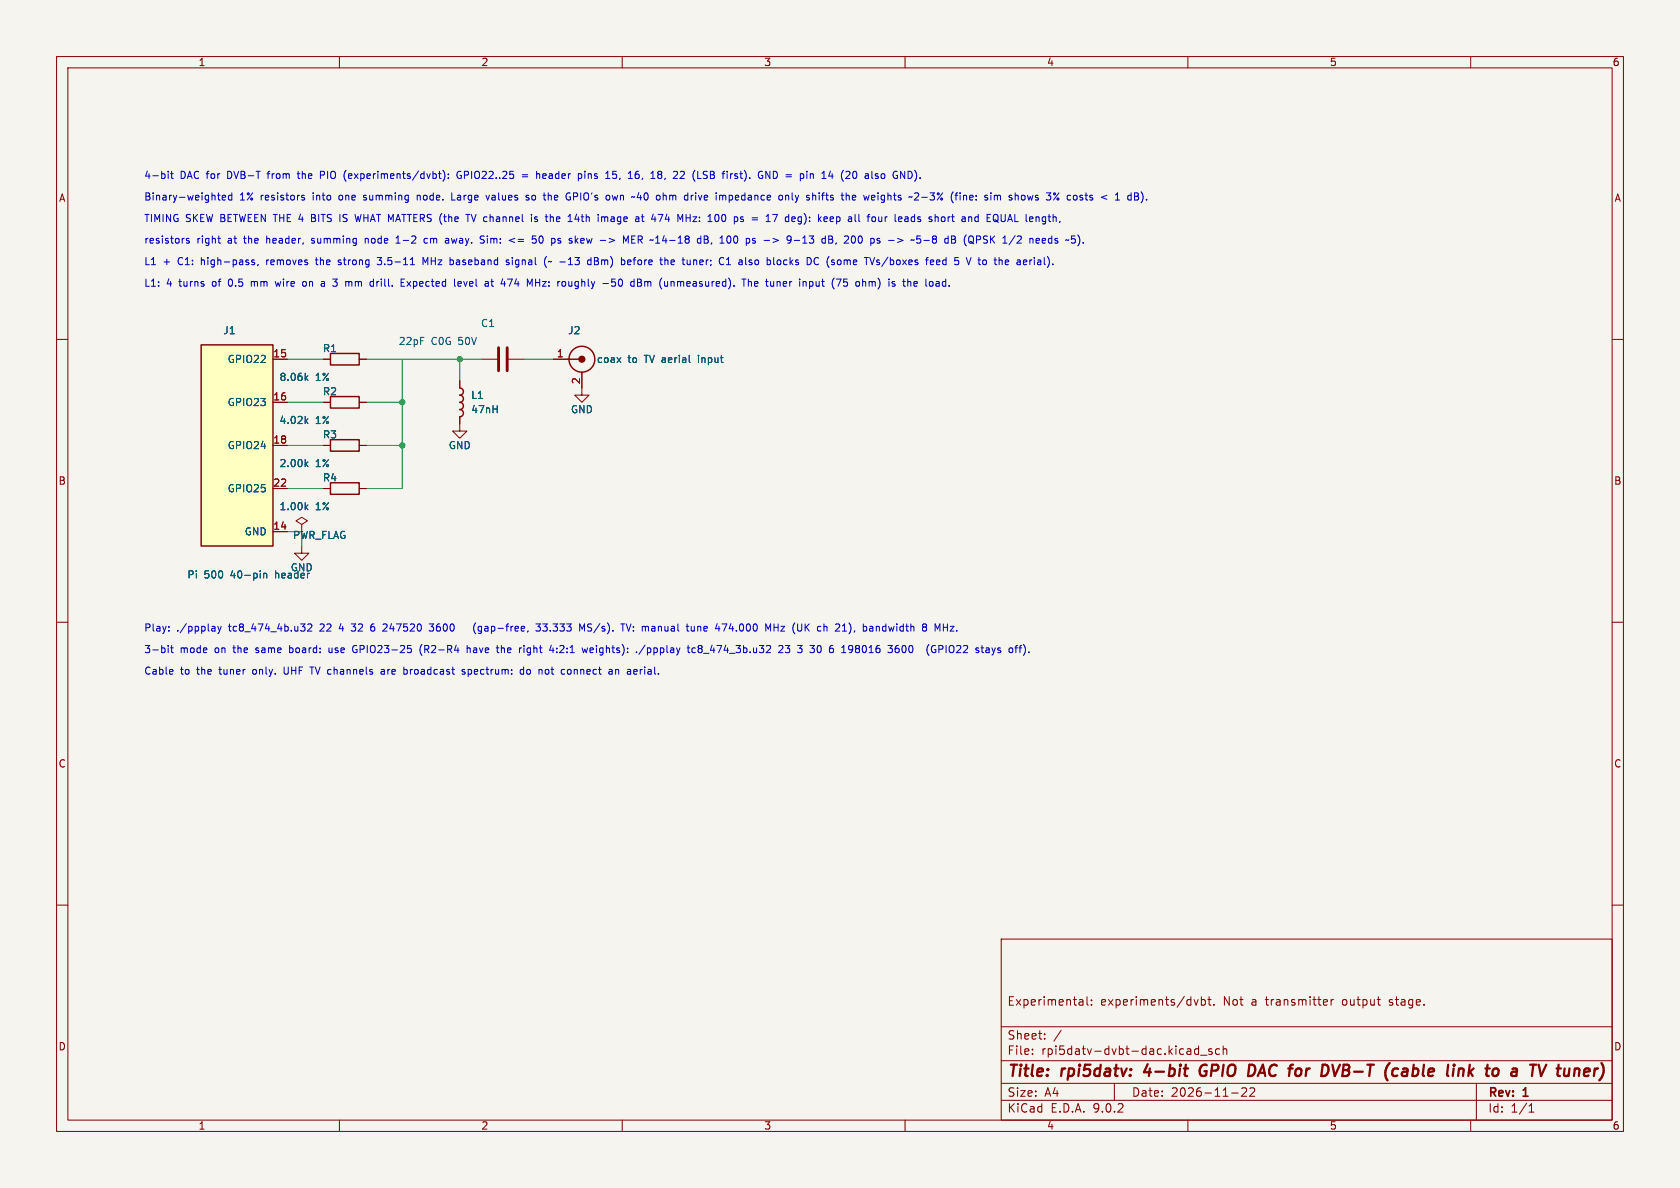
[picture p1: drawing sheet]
(kicad_sch (version 20231120) (generator "eeschema") (generator_version "8.0")
 (paper "A4")
 (title_block (title "rpi5datv: 4-bit GPIO DAC for DVB-T (cable link to a TV tuner)") (date "2026-11-22") (rev "1")
  (comment 1 "Experimental: experiments/dvbt. Not a transmitter output stage."))
 (lib_symbols
(symbol "Device:R" (pin_numbers hide) (pin_names (offset 0)) (exclude_from_sim no) (in_bom yes) (on_board yes)
 (property "Reference" "R" (at 2.032 0 90) (effects (font (size 1.27 1.27))))
 (property "Value" "R" (at 0 0 90) (effects (font (size 1.27 1.27))))
 (property "Footprint" "" (at 0 0 0) (effects (font (size 1.27 1.27)) hide))
 (property "Datasheet" "~" (at 0 0 0) (effects (font (size 1.27 1.27)) hide))
 (symbol "R_0_1" (rectangle (start -1.016 -2.54) (end 1.016 2.54) (stroke (width 0.254) (type default)) (fill (type none))))
 (symbol "R_1_1" (pin passive line (at 0 3.81 270) (length 1.27) (name "~" (effects (font (size 1.27 1.27)))) (number "1" (effects (font (size 1.27 1.27))))) (pin passive line (at 0 -3.81 90) (length 1.27) (name "~" (effects (font (size 1.27 1.27)))) (number "2" (effects (font (size 1.27 1.27)))))))
(symbol "Device:C" (pin_numbers hide) (pin_names (offset 0.254)) (exclude_from_sim no) (in_bom yes) (on_board yes)
 (property "Reference" "C" (at 0.635 2.54 0) (effects (font (size 1.27 1.27))))
 (property "Value" "C" (at 0.635 -2.54 0) (effects (font (size 1.27 1.27))))
 (property "Footprint" "" (at 0 0 0) (effects (font (size 1.27 1.27)) hide))
 (property "Datasheet" "~" (at 0 0 0) (effects (font (size 1.27 1.27)) hide))
 (symbol "C_0_1" (polyline (pts (xy -2.032 -0.762) (xy 2.032 -0.762)) (stroke (width 0.508) (type default)) (fill (type none))) (polyline (pts (xy -2.032 0.762) (xy 2.032 0.762)) (stroke (width 0.508) (type default)) (fill (type none))))
 (symbol "C_1_1" (pin passive line (at 0 3.81 270) (length 3.048) (name "~" (effects (font (size 1.27 1.27)))) (number "1" (effects (font (size 1.27 1.27))))) (pin passive line (at 0 -3.81 90) (length 3.048) (name "~" (effects (font (size 1.27 1.27)))) (number "2" (effects (font (size 1.27 1.27)))))))
(symbol "Device:L" (pin_numbers hide) (pin_names (offset 1.016) hide) (exclude_from_sim no) (in_bom yes) (on_board yes)
 (property "Reference" "L" (at -1.27 0 90) (effects (font (size 1.27 1.27))))
 (property "Value" "L" (at 1.905 0 90) (effects (font (size 1.27 1.27))))
 (property "Footprint" "" (at 0 0 0) (effects (font (size 1.27 1.27)) hide))
 (property "Datasheet" "~" (at 0 0 0) (effects (font (size 1.27 1.27)) hide))
 (symbol "L_0_1" (arc (start 0 -2.54) (mid 0.6323 -1.905) (end 0 -1.27) (stroke (width 0.254) (type default)) (fill (type none))) (arc (start 0 -1.27) (mid 0.6323 -0.635) (end 0 0.0) (stroke (width 0.254) (type default)) (fill (type none))) (arc (start 0 0) (mid 0.6323 0.635) (end 0 1.27) (stroke (width 0.254) (type default)) (fill (type none))) (arc (start 0 1.27) (mid 0.6323 1.905) (end 0 2.54) (stroke (width 0.254) (type default)) (fill (type none))))
 (symbol "L_1_1" (pin passive line (at 0 3.81 270) (length 1.27) (name "1" (effects (font (size 1.27 1.27)))) (number "1" (effects (font (size 1.27 1.27))))) (pin passive line (at 0 -3.81 90) (length 1.27) (name "2" (effects (font (size 1.27 1.27)))) (number "2" (effects (font (size 1.27 1.27)))))))
(symbol "Connector:Conn_Coaxial" (pin_names (offset 1.016) hide) (exclude_from_sim no) (in_bom yes) (on_board yes)
 (property "Reference" "J" (at 0.254 3.048 0) (effects (font (size 1.27 1.27))))
 (property "Value" "Conn_Coaxial" (at 2.921 0 90) (effects (font (size 1.27 1.27))))
 (property "Footprint" "" (at 0 0 0) (effects (font (size 1.27 1.27)) hide))
 (property "Datasheet" "~" (at 0 0 0) (effects (font (size 1.27 1.27)) hide))
 (symbol "Conn_Coaxial_0_1" (circle (center 0 0) (radius 0.508) (stroke (width 0.254) (type default)) (fill (type outline))) (circle (center 0 0) (radius 2.286) (stroke (width 0.254) (type default)) (fill (type none))) (polyline (pts (xy -2.54 0) (xy -0.508 0)) (stroke (width 0.254) (type default)) (fill (type none))) (polyline (pts (xy 0 -2.54) (xy 0 -2.286)) (stroke (width 0.254) (type default)) (fill (type none))))
 (symbol "Conn_Coaxial_1_1" (pin passive line (at -5.08 0 0) (length 2.54) (name "In" (effects (font (size 1.27 1.27)))) (number "1" (effects (font (size 1.27 1.27))))) (pin passive line (at 0 -5.08 90) (length 2.54) (name "Ext" (effects (font (size 1.27 1.27)))) (number "2" (effects (font (size 1.27 1.27)))))))
(symbol "rpi5datv:Pi500_DAC" (pin_names (offset 1.016)) (exclude_from_sim no) (in_bom yes) (on_board yes)
 (property "Reference" "J" (at -3.81 3.81 0) (effects (font (size 1.27 1.27))))
 (property "Value" "Pi500_DAC" (at -10.16 -35.56 0) (effects (font (size 1.27 1.27))))
 (property "Footprint" "" (at 0 0 0) (effects (font (size 1.27 1.27)) hide))
 (property "Datasheet" "~" (at 0 0 0) (effects (font (size 1.27 1.27)) hide))
 (symbol "Pi500_DAC_0_1" (rectangle (start -10.16 2.54) (end 2.54 -33.02) (stroke (width 0.254) (type default)) (fill (type background))))
 (symbol "Pi500_DAC_1_1" (pin passive line (at 5.08 0 180) (length 2.54) (name "GPIO22" (effects (font (size 1.27 1.27)))) (number "15" (effects (font (size 1.27 1.27))))) (pin passive line (at 5.08 -7.62 180) (length 2.54) (name "GPIO23" (effects (font (size 1.27 1.27)))) (number "16" (effects (font (size 1.27 1.27))))) (pin passive line (at 5.08 -15.24 180) (length 2.54) (name "GPIO24" (effects (font (size 1.27 1.27)))) (number "18" (effects (font (size 1.27 1.27))))) (pin passive line (at 5.08 -22.86 180) (length 2.54) (name "GPIO25" (effects (font (size 1.27 1.27)))) (number "22" (effects (font (size 1.27 1.27))))) (pin passive line (at 5.08 -30.48 180) (length 2.54) (name "GND" (effects (font (size 1.27 1.27)))) (number "14" (effects (font (size 1.27 1.27)))))))
(symbol "power:PWR_FLAG" (power) (pin_numbers hide) (pin_names (offset 0) hide) (exclude_from_sim no) (in_bom yes) (on_board yes)
 (property "Reference" "#FLG" (at 0 1.905 0) (effects (font (size 1.27 1.27)) hide))
 (property "Value" "PWR_FLAG" (at 0 3.81 0) (effects (font (size 1.27 1.27))))
 (property "Footprint" "" (at 0 0 0) (effects (font (size 1.27 1.27)) hide))
 (property "Datasheet" "~" (at 0 0 0) (effects (font (size 1.27 1.27)) hide))
 (symbol "PWR_FLAG_0_0" (pin power_out line (at 0 0 90) (length 0) (name "~" (effects (font (size 1.27 1.27)))) (number "1" (effects (font (size 1.27 1.27))))))
 (symbol "PWR_FLAG_0_1" (polyline (pts (xy 0 0) (xy 0 1.27) (xy -1.016 1.905) (xy 0 2.54) (xy 1.016 1.905) (xy 0 1.27)) (stroke (width 0) (type default)) (fill (type none)))))
(symbol "power:GND" (power) (pin_names (offset 0)) (exclude_from_sim no) (in_bom yes) (on_board yes)
 (property "Reference" "#PWR" (at 0 -6.35 0) (effects (font (size 1.27 1.27)) hide))
 (property "Value" "GND" (at 0 -3.81 0) (effects (font (size 1.27 1.27))))
 (property "Footprint" "" (at 0 0 0) (effects (font (size 1.27 1.27)) hide))
 (property "Datasheet" "" (at 0 0 0) (effects (font (size 1.27 1.27)) hide))
 (symbol "GND_0_1" (polyline (pts (xy 0 0) (xy 0 -1.27) (xy 1.27 -1.27) (xy 0 -2.54) (xy -1.27 -1.27) (xy 0 -1.27)) (stroke (width 0) (type default)) (fill (type none))))
 (symbol "GND_1_1" (pin power_in line (at 0 0 270) (length 0) hide (name "GND" (effects (font (size 1.27 1.27)))) (number "1" (effects (font (size 1.27 1.27))))))))
(symbol (lib_id "rpi5datv:Pi500_DAC") (at 45.72 63.5 0) (unit 1) (exclude_from_sim no) (in_bom yes) (on_board yes) (dnp no)
 (property "Reference" "J1" (at 39.37 58.42 0) (effects (font (size 1.27 1.27)) (justify left)))
 (property "Value" "Pi 500 40-pin header" (at 33.02 101.6 0) (effects (font (size 1.27 1.27)) (justify left)))
 (property "Footprint" "" (at 45.72 63.5 0) (effects (font (size 1.27 1.27)) hide))
 (property "Datasheet" "~" (at 45.72 63.5 0) (effects (font (size 1.27 1.27)) hide))
 (pin "15") (pin "16") (pin "18") (pin "22") (pin "14"))
(wire (pts (xy 50.8 63.5) (xy 57.15 63.5)) (stroke (width 0) (type default)))
(symbol (lib_id "Device:R") (at 60.96 63.5 90) (unit 1) (exclude_from_sim no) (in_bom yes) (on_board yes) (dnp no)
 (property "Reference" "R1" (at 59.69 61.595 90) (effects (font (size 1.27 1.27)) (justify left)))
 (property "Value" "8.06k 1%" (at 58.42 66.675 90) (effects (font (size 1.27 1.27)) (justify left)))
 (property "Footprint" "" (at 60.96 63.5 0) (effects (font (size 1.27 1.27)) hide))
 (property "Datasheet" "~" (at 60.96 63.5 0) (effects (font (size 1.27 1.27)) hide))
 (pin "1") (pin "2"))
(wire (pts (xy 64.77 63.5) (xy 71.12 63.5)) (stroke (width 0) (type default)))
(wire (pts (xy 50.8 71.12) (xy 57.15 71.12)) (stroke (width 0) (type default)))
(symbol (lib_id "Device:R") (at 60.96 71.12 90) (unit 1) (exclude_from_sim no) (in_bom yes) (on_board yes) (dnp no)
 (property "Reference" "R2" (at 59.69 69.215 90) (effects (font (size 1.27 1.27)) (justify left)))
 (property "Value" "4.02k 1%" (at 58.42 74.295 90) (effects (font (size 1.27 1.27)) (justify left)))
 (property "Footprint" "" (at 60.96 71.12 0) (effects (font (size 1.27 1.27)) hide))
 (property "Datasheet" "~" (at 60.96 71.12 0) (effects (font (size 1.27 1.27)) hide))
 (pin "1") (pin "2"))
(wire (pts (xy 64.77 71.12) (xy 71.12 71.12)) (stroke (width 0) (type default)))
(wire (pts (xy 50.8 78.74) (xy 57.15 78.74)) (stroke (width 0) (type default)))
(symbol (lib_id "Device:R") (at 60.96 78.74 90) (unit 1) (exclude_from_sim no) (in_bom yes) (on_board yes) (dnp no)
 (property "Reference" "R3" (at 59.69 76.835 90) (effects (font (size 1.27 1.27)) (justify left)))
 (property "Value" "2.00k 1%" (at 58.42 81.91499999999999 90) (effects (font (size 1.27 1.27)) (justify left)))
 (property "Footprint" "" (at 60.96 78.74 0) (effects (font (size 1.27 1.27)) hide))
 (property "Datasheet" "~" (at 60.96 78.74 0) (effects (font (size 1.27 1.27)) hide))
 (pin "1") (pin "2"))
(wire (pts (xy 64.77 78.74) (xy 71.12 78.74)) (stroke (width 0) (type default)))
(wire (pts (xy 50.8 86.36) (xy 57.15 86.36)) (stroke (width 0) (type default)))
(symbol (lib_id "Device:R") (at 60.96 86.36 90) (unit 1) (exclude_from_sim no) (in_bom yes) (on_board yes) (dnp no)
 (property "Reference" "R4" (at 59.69 84.455 90) (effects (font (size 1.27 1.27)) (justify left)))
 (property "Value" "1.00k 1%" (at 58.42 89.535 90) (effects (font (size 1.27 1.27)) (justify left)))
 (property "Footprint" "" (at 60.96 86.36 0) (effects (font (size 1.27 1.27)) hide))
 (property "Datasheet" "~" (at 60.96 86.36 0) (effects (font (size 1.27 1.27)) hide))
 (pin "1") (pin "2"))
(wire (pts (xy 64.77 86.36) (xy 71.12 86.36)) (stroke (width 0) (type default)))
(wire (pts (xy 71.12 63.5) (xy 71.12 71.12)) (stroke (width 0) (type default)))
(wire (pts (xy 71.12 71.12) (xy 71.12 78.74)) (stroke (width 0) (type default)))
(wire (pts (xy 71.12 78.74) (xy 71.12 86.36)) (stroke (width 0) (type default)))
(junction (at 71.12 71.12) (diameter 0) (color 0 0 0 0))
(junction (at 71.12 78.74) (diameter 0) (color 0 0 0 0))
(wire (pts (xy 50.8 93.98) (xy 53.34 93.98)) (stroke (width 0) (type default)))
(wire (pts (xy 53.34 93.98) (xy 53.34 96.52000000000001)) (stroke (width 0) (type default)))
(symbol (lib_id "power:GND") (at 53.34 96.52000000000001 0) (unit 1) (exclude_from_sim no) (in_bom no) (on_board yes) (dnp no)
 (property "Reference" "#PWR01" (at 55.88 95.25000000000001 0) (effects (font (size 1.27 1.27)) hide))
 (property "Value" "GND" (at 53.34 100.33000000000001 0) (effects (font (size 1.27 1.27))))
 (property "Footprint" "" (at 53.34 96.52000000000001 0) (effects (font (size 1.27 1.27)) hide))
 (property "Datasheet" "~" (at 53.34 96.52000000000001 0) (effects (font (size 1.27 1.27)) hide))
 (pin "1"))
(symbol (lib_id "power:PWR_FLAG") (at 53.34 93.98 0) (unit 1) (exclude_from_sim no) (in_bom no) (on_board yes) (dnp no)
 (property "Reference" "#FLG01" (at 0 0 0) (effects (font (size 1.27 1.27)) hide))
 (property "Value" "PWR_FLAG" (at 56.515 94.615 0) (effects (font (size 1.27 1.27))))
 (property "Footprint" "" (at 53.34 93.98 0) (effects (font (size 1.27 1.27)) hide))
 (property "Datasheet" "~" (at 53.34 93.98 0) (effects (font (size 1.27 1.27)) hide))
 (pin "1"))
(wire (pts (xy 71.12 63.5) (xy 81.28 63.5)) (stroke (width 0) (type default)))
(junction (at 81.28 63.5) (diameter 0) (color 0 0 0 0))
(symbol (lib_id "Device:L") (at 81.28 71.12 0) (unit 1) (exclude_from_sim no) (in_bom yes) (on_board yes) (dnp no)
 (property "Reference" "L1" (at 83.185 69.85 0) (effects (font (size 1.27 1.27)) (justify left)))
 (property "Value" "47nH" (at 83.185 72.39 0) (effects (font (size 1.27 1.27)) (justify left)))
 (property "Footprint" "" (at 81.28 71.12 0) (effects (font (size 1.27 1.27)) hide))
 (property "Datasheet" "~" (at 81.28 71.12 0) (effects (font (size 1.27 1.27)) hide))
 (pin "1") (pin "2"))
(wire (pts (xy 81.28 63.5) (xy 81.28 67.31)) (stroke (width 0) (type default)))
(symbol (lib_id "power:GND") (at 81.28 74.93 0) (unit 1) (exclude_from_sim no) (in_bom no) (on_board yes) (dnp no)
 (property "Reference" "#PWR02" (at 83.82000000000001 73.66000000000001 0) (effects (font (size 1.27 1.27)) hide))
 (property "Value" "GND" (at 81.28 78.74000000000001 0) (effects (font (size 1.27 1.27))))
 (property "Footprint" "" (at 81.28 74.93 0) (effects (font (size 1.27 1.27)) hide))
 (property "Datasheet" "~" (at 81.28 74.93 0) (effects (font (size 1.27 1.27)) hide))
 (pin "1"))
(wire (pts (xy 81.28 63.5) (xy 85.09 63.5)) (stroke (width 0) (type default)))
(symbol (lib_id "Device:C") (at 88.9 63.5 90) (unit 1) (exclude_from_sim no) (in_bom yes) (on_board yes) (dnp no)
 (property "Reference" "C1" (at 87.63 57.15 90) (effects (font (size 1.27 1.27)) (justify left)))
 (property "Value" "22pF C0G 50V" (at 84.455 60.325 90) (effects (font (size 1.27 1.27)) (justify left)))
 (property "Footprint" "" (at 88.9 63.5 0) (effects (font (size 1.27 1.27)) hide))
 (property "Datasheet" "~" (at 88.9 63.5 0) (effects (font (size 1.27 1.27)) hide))
 (pin "1") (pin "2"))
(wire (pts (xy 92.71 63.5) (xy 97.79 63.5)) (stroke (width 0) (type default)))
(symbol (lib_id "Connector:Conn_Coaxial") (at 102.87 63.5 0) (unit 1) (exclude_from_sim no) (in_bom yes) (on_board yes) (dnp no)
 (property "Reference" "J2" (at 100.33 58.42 0) (effects (font (size 1.27 1.27)) (justify left)))
 (property "Value" "coax to TV aerial input" (at 105.41 63.5 0) (effects (font (size 1.27 1.27)) (justify left)))
 (property "Footprint" "" (at 102.87 63.5 0) (effects (font (size 1.27 1.27)) hide))
 (property "Datasheet" "~" (at 102.87 63.5 0) (effects (font (size 1.27 1.27)) hide))
 (pin "1") (pin "2"))
(symbol (lib_id "power:GND") (at 102.87 68.58 0) (unit 1) (exclude_from_sim no) (in_bom no) (on_board yes) (dnp no)
 (property "Reference" "#PWR03" (at 105.41000000000001 67.31 0) (effects (font (size 1.27 1.27)) hide))
 (property "Value" "GND" (at 102.87 72.39 0) (effects (font (size 1.27 1.27))))
 (property "Footprint" "" (at 102.87 68.58 0) (effects (font (size 1.27 1.27)) hide))
 (property "Datasheet" "~" (at 102.87 68.58 0) (effects (font (size 1.27 1.27)) hide))
 (pin "1"))
(text "4-bit DAC for DVB-T from the PIO (experiments/dvbt): GPIO22..25 = header pins 15, 16, 18, 22 (LSB first). GND = pin 14 (20 also GND)." (at 25.4 30.48 0) (effects (font (size 1.27 1.27)) (justify left top)))
(text "Binary-weighted 1% resistors into one summing node. Large values so the GPIO's own ~40 ohm drive impedance only shifts the weights ~2-3% (fine: sim shows 3% costs < 1 dB)." (at 25.4 34.29 0) (effects (font (size 1.27 1.27)) (justify left top)))
(text "TIMING SKEW BETWEEN THE 4 BITS IS WHAT MATTERS (the TV channel is the 14th image at 474 MHz: 100 ps = 17 deg): keep all four leads short and EQUAL length," (at 25.4 38.1 0) (effects (font (size 1.27 1.27)) (justify left top)))
(text "resistors right at the header, summing node 1-2 cm away. Sim: <= 50 ps skew -> MER ~14-18 dB, 100 ps -> 9-13 dB, 200 ps -> ~5-8 dB (QPSK 1/2 needs ~5)." (at 25.4 41.91 0) (effects (font (size 1.27 1.27)) (justify left top)))
(text "L1 + C1: high-pass, removes the strong 3.5-11 MHz baseband signal (~ -13 dBm) before the tuner; C1 also blocks DC (some TVs/boxes feed 5 V to the aerial)." (at 25.4 45.72 0) (effects (font (size 1.27 1.27)) (justify left top)))
(text "L1: 4 turns of 0.5 mm wire on a 3 mm drill. Expected level at 474 MHz: roughly -50 dBm (unmeasured). The tuner input (75 ohm) is the load." (at 25.4 49.53 0) (effects (font (size 1.27 1.27)) (justify left top)))
(text "Play: ./ppplay tc8_474_4b.u32 22 4 32 6 247520 3600   (gap-free, 33.333 MS/s). TV: manual tune 474.000 MHz (UK ch 21), bandwidth 8 MHz." (at 25.4 110.49 0) (effects (font (size 1.27 1.27)) (justify left top)))
(text "3-bit mode on the same board: use GPIO23-25 (R2-R4 have the right 4:2:1 weights): ./ppplay tc8_474_3b.u32 23 3 30 6 198016 3600  (GPIO22 stays off)." (at 25.4 114.3 0) (effects (font (size 1.27 1.27)) (justify left top)))
(text "Cable to the tuner only. UHF TV channels are broadcast spectrum: do not connect an aerial." (at 25.4 118.11 0) (effects (font (size 1.27 1.27)) (justify left top)))
 (sheet_instances (path "" (page "1"))))
